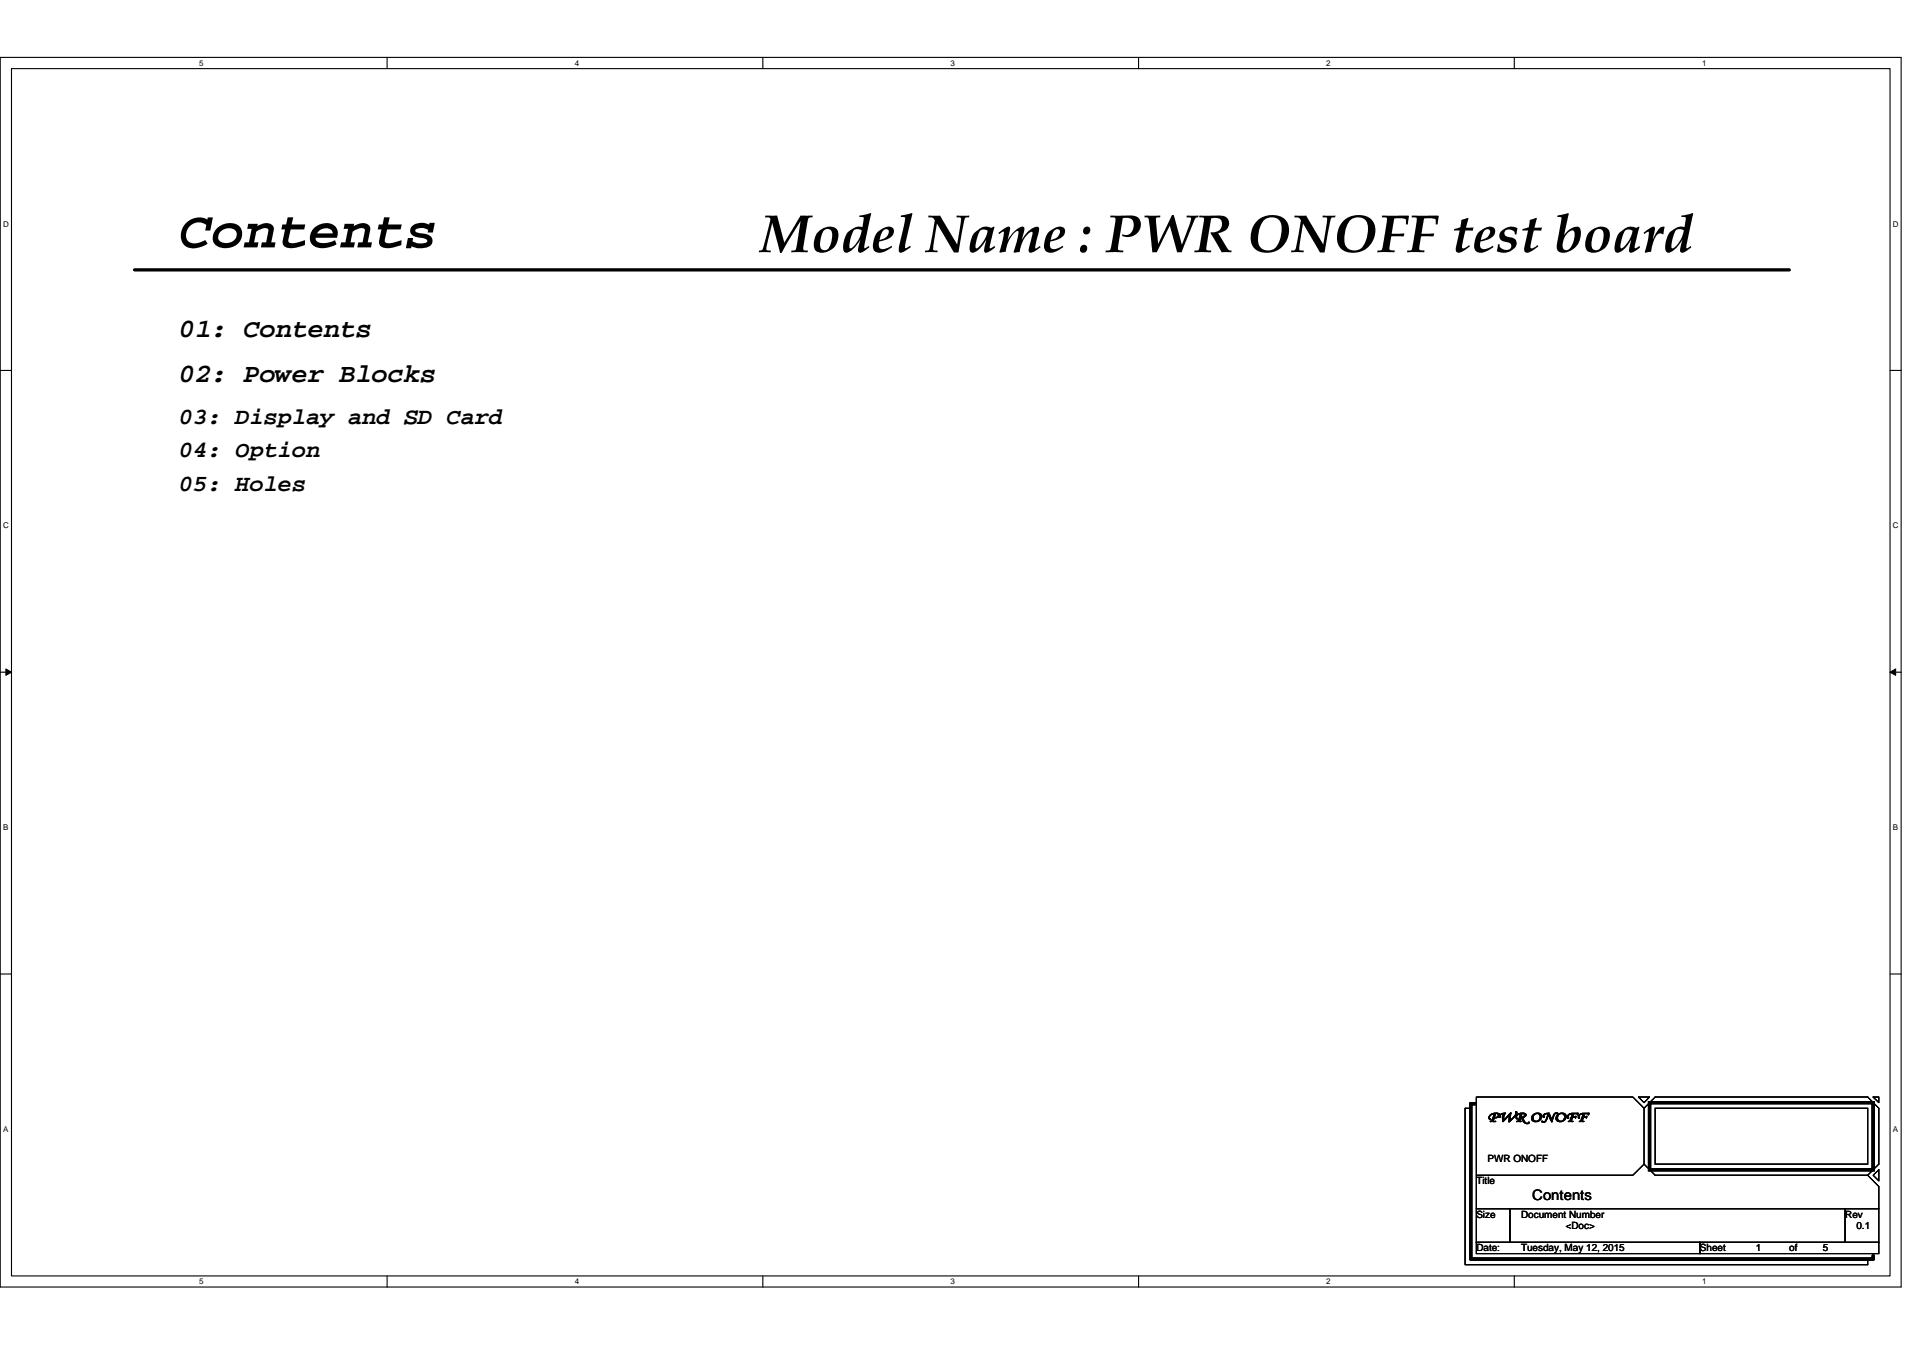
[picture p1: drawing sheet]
<svg xmlns="http://www.w3.org/2000/svg" width="297mm" height="210mm" viewBox="0 0 297 210" stroke-linecap="round" stroke-linejoin="round" font-family="sans-serif">
<path d="M0 8.9h293.7v190h-293.7zM1.8 10.6h290.1v186.5h-290.1z" fill="none" stroke="#000" stroke-width=".17"/>
<g fill="#fff">
<path d="M30.8 9.1h.6v1.3h-.6z"/>
<path d="M30.8 197.3h.6v1.4h-.6z"/>
</g>
<path d="M59.8 8.9v1.7M59.8 197.1v1.8" fill="none" stroke="#000" stroke-width=".17"/>
<g fill="#fff">
<path d="M88.8 9.1h.6v1.3h-.6z"/>
<path d="M88.8 197.3h.6v1.4h-.6z"/>
</g>
<path d="M117.8 8.9v1.7M117.8 197.1v1.8" fill="none" stroke="#000" stroke-width=".17"/>
<g fill="#fff">
<path d="M146.8 9.1h.7v1.3h-.7z"/>
<path d="M146.8 197.3h.7v1.4h-.7z"/>
</g>
<path d="M175.9 8.9v1.7M175.9 197.1v1.8" fill="none" stroke="#000" stroke-width=".17"/>
<g fill="#fff">
<path d="M204.9 9.1h.6v1.3h-.6z"/>
<path d="M204.9 197.3h.6v1.4h-.6z"/>
</g>
<path d="M233.9 8.9v1.7M233.9 197.1v1.8" fill="none" stroke="#000" stroke-width=".17"/>
<g fill="#fff">
<path d="M262.9 9.1h.7v1.3h-.7z"/>
<path d="M262.9 197.3h.7v1.4h-.7z"/>
<path d="M.5 33.9h.8v1.4h-.8z"/>
<path d="M292.4 33.9h.8v1.4h-.8z"/>
<path d="M.5 80.5h.8v1.4h-.8z"/>
<path d="M292.4 80.5h.8v1.4h-.8z"/>
</g>
<path d="M0 57.2h1.8M291.9 57.2h1.8" fill="none" stroke="#000" stroke-width=".17"/>
<g fill="#fff">
<path d="M.5 127.2h.8v1.3h-.8z"/>
<path d="M292.4 127.2h.8v1.3h-.8z"/>
</g>
<path d="M0 103.9h1.8M291.9 103.9h1.8" fill="none" stroke="#000" stroke-width=".17"/>
<path d="M.9 103.4l.9 .5-.9 .5zM291.9 103.9l.9-.5v1z" fill="#000" stroke="#000" stroke-width=".15"/>
<g fill="#fff">
<path d="M.5 173.8h.8v1.4h-.8z"/>
<path d="M292.4 173.8h.8v1.4h-.8z"/>
</g>
<g fill="none" stroke="#000" stroke-width=".17">
<path d="M0 150.5h1.8M291.9 150.5h1.8M227.2 171.2h-.9v24.2h62.2v-.9M253.1 169.5h1.7l-.8 .9zM254 179.9l1.7 1.7h32.8M254 171.2l1.7-1.7h32.8l1.7 1.7v8.7l-1.7 1.7M254 171.2v8.7l-1.8 1.7h-24.2M254 171.2l-1.8-1.7h-24.2v17.3M255.7 171.2h32.8v8.7h-32.8zM289.3 169.5h.9v.9zM228 186.8h5.2v5.2h-5.2zM228 192h34.6v1.7h-34.6z"/>
<path d="M233.2 186.8h51.8v5.2h-51.8zM262.6 192h27.6v1.7h-27.6zM285 186.8h5.2v5.2h-5.2zM288.5 181.6l1.7 1.7v3.5M289.3 181.6l.9-.9v1.8z"/>
</g>
<path d="M20.8 41.7h255.6M227.9 170.5h-.7v24h62.1v-.5M254.8 170.4h34.5v10.3h-34.5z" fill="none" stroke="#000" stroke-width=".51"/>
<g font-size="8.3">
<text x="27.7" y="38.2">Contents</text>
<text x="117.5" y="38.9">Model Name : PWR ONOFF test board</text>
</g>
<g font-size="4.1">
<text x="27.7" y="52.1">01: Contents</text>
<text x="27.7" y="59">02: Power Blocks</text>
</g>
<g font-size="3.6">
<text x="27.7" y="65.5">03: Display and SD Card</text>
<text x="27.7" y="70.7">04: Option</text>
<text x="27.7" y="75.9">05: Holes</text>
</g>
<g font-size="2.2">
<text x="229.8" y="173.3">PWR ONOFF</text>
<text x="236.7" y="185.4">Contents</text>
</g>
<g font-size="1.5">
<text x="229.8" y="179.5">PWR ONOFF</text>
<text x="228" y="183">Title</text>
<text x="228" y="188.2">Size</text>
<text x="234.9" y="188.2">Document Number</text>
<text x="241.8" y="189.9">&lt;Doc&gt;</text>
<text x="285" y="188.2">Rev</text>
<text x="286.8" y="189.9">0.1</text>
<text x="228" y="193.4">Date:</text>
<text x="234.9" y="193.4">Tuesday, May 12, 2015</text>
<text x="262.6" y="193.4">Sheet</text>
<text x="271.2" y="193.4">1</text>
<text x="276.4" y="193.4">of</text>
<text x="281.6" y="193.4">5</text>
</g>
<g font-size="1.2">
<text x="30.8" y="10.2">5</text>
<text x="88.8" y="10.2">4</text>
<text x="146.8" y="10.2">3</text>
<text x="204.9" y="10.2">2</text>
<text x="262.9" y="10.2">1</text>
<text x=".5" y="35">D</text>
<text x="292.4" y="35">D</text>
<text x=".5" y="81.6">C</text>
<text x="292.4" y="81.6">C</text>
<text x=".5" y="128.3">B</text>
<text x="292.4" y="128.3">B</text>
<text x=".5" y="174.9">A</text>
<text x="292.4" y="174.9">A</text>
<text x="30.8" y="198.4">5</text>
<text x="88.8" y="198.4">4</text>
<text x="146.8" y="198.4">3</text>
<text x="204.9" y="198.4">2</text>
<text x="262.9" y="198.4">1</text>
</g>
</svg>
